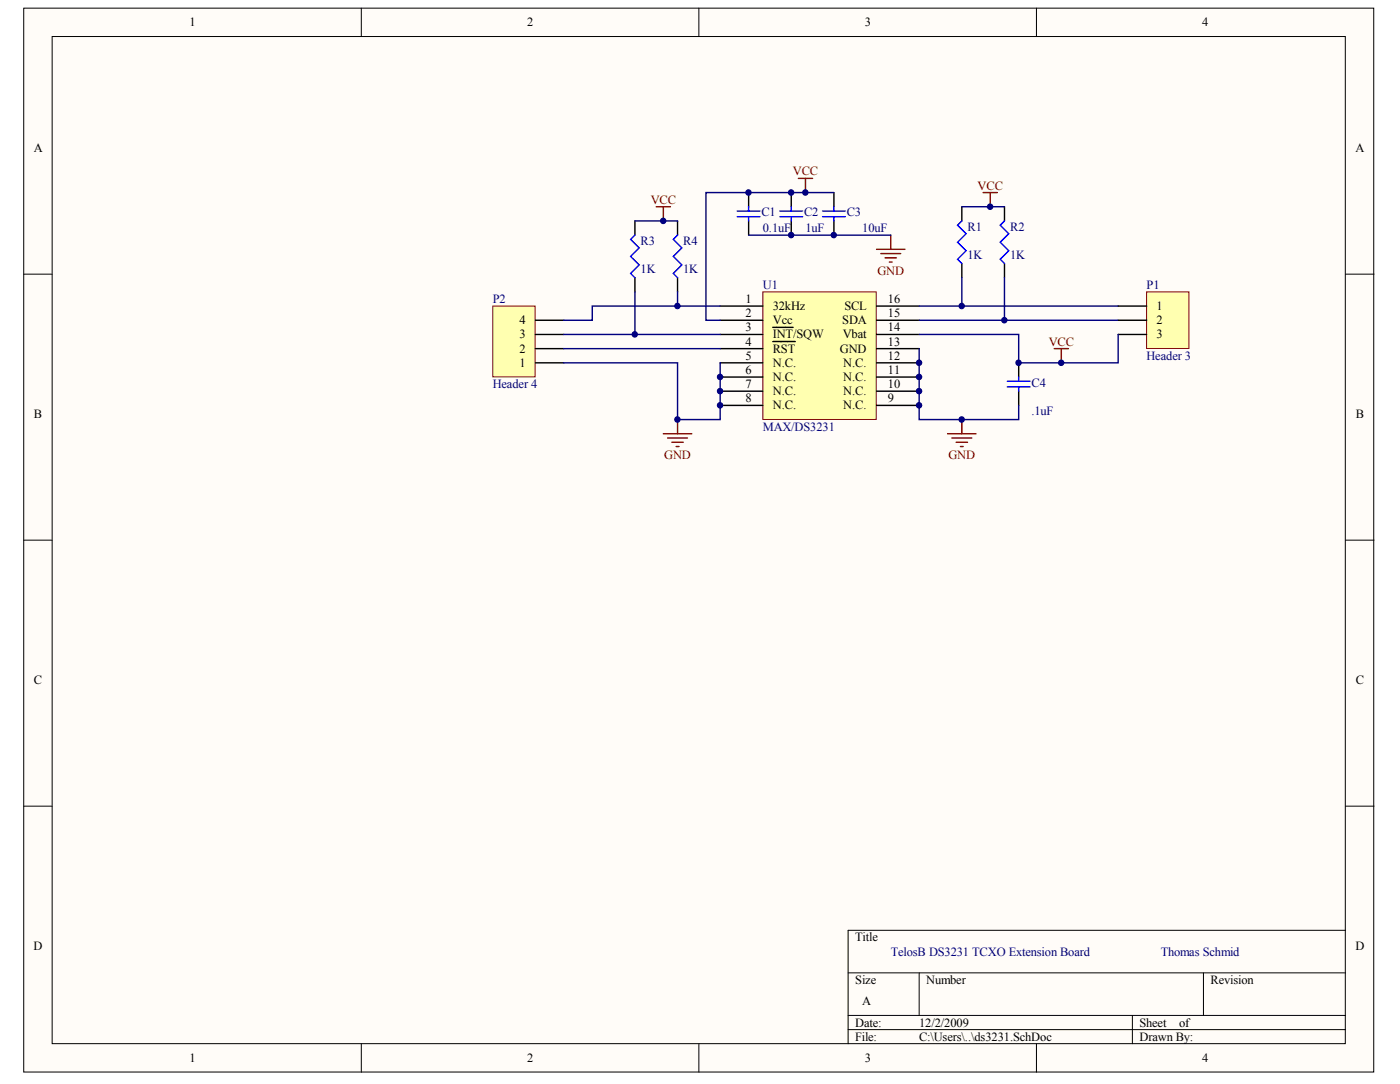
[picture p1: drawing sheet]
# Altium project ds3231.PrjPCB
1 sheet, 11 parts. Net scope: global (net labels, ports and power ports of the same name join across sheets).
Board file: ds3231.PcbDoc

## Sheet ds3231.SchDoc
size A

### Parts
C1  value 0.1uF  [CC1608-0603]  (hidden comment: Cap)
C2  value 1uF  [CC1608-0603]  (hidden comment: Cap)
C3  value 10uF  [CC1608-0603]  (hidden comment: Cap)
C4  value .1uF  [CC1608-0603]  (hidden comment: Cap)
P1  Header 3  [HDR1X3]
P2  Header 4  [HDR1X4]
R1  value 1K  [CR1608-0603]  (hidden comment: Res3)
R2  value 1K  [CR1608-0603]  (hidden comment: Res3)
R3  value 1K  [CR1608-0603]  (hidden comment: Res3)
R4  value 1K  [CR1608-0603]  (hidden comment: Res3)
U1  MAX/DS3231  [SOIC16 - DS3231]

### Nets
GND: C1.1 C2.1 C3.1 C4.1 P2.1 U1.5(N.C.) U1.6(N.C.) U1.7(N.C.) U1.8(N.C.) U1.9(N.C.) U1.10(N.C.) U1.11(N.C.) U1.12(N.C.) U1.13(GND)
VCC: C1.2 C2.2 C3.2 C4.2 P1.3 R1.2 R2.2 R3.2 R4.2 U1.2(Vcc) U1.14(Vbat)
NetP1_1: P1.1 R1.1 U1.16(SCL)
NetP1_2: P1.2 R2.1 U1.15(SDA)
NetP2_2: P2.2 U1.4(~{RST})
NetP2_3: P2.3 R3.1 U1.3(~{INT}/SQW)
NetP2_4: P2.4 R4.1 U1.1(32kHz)
